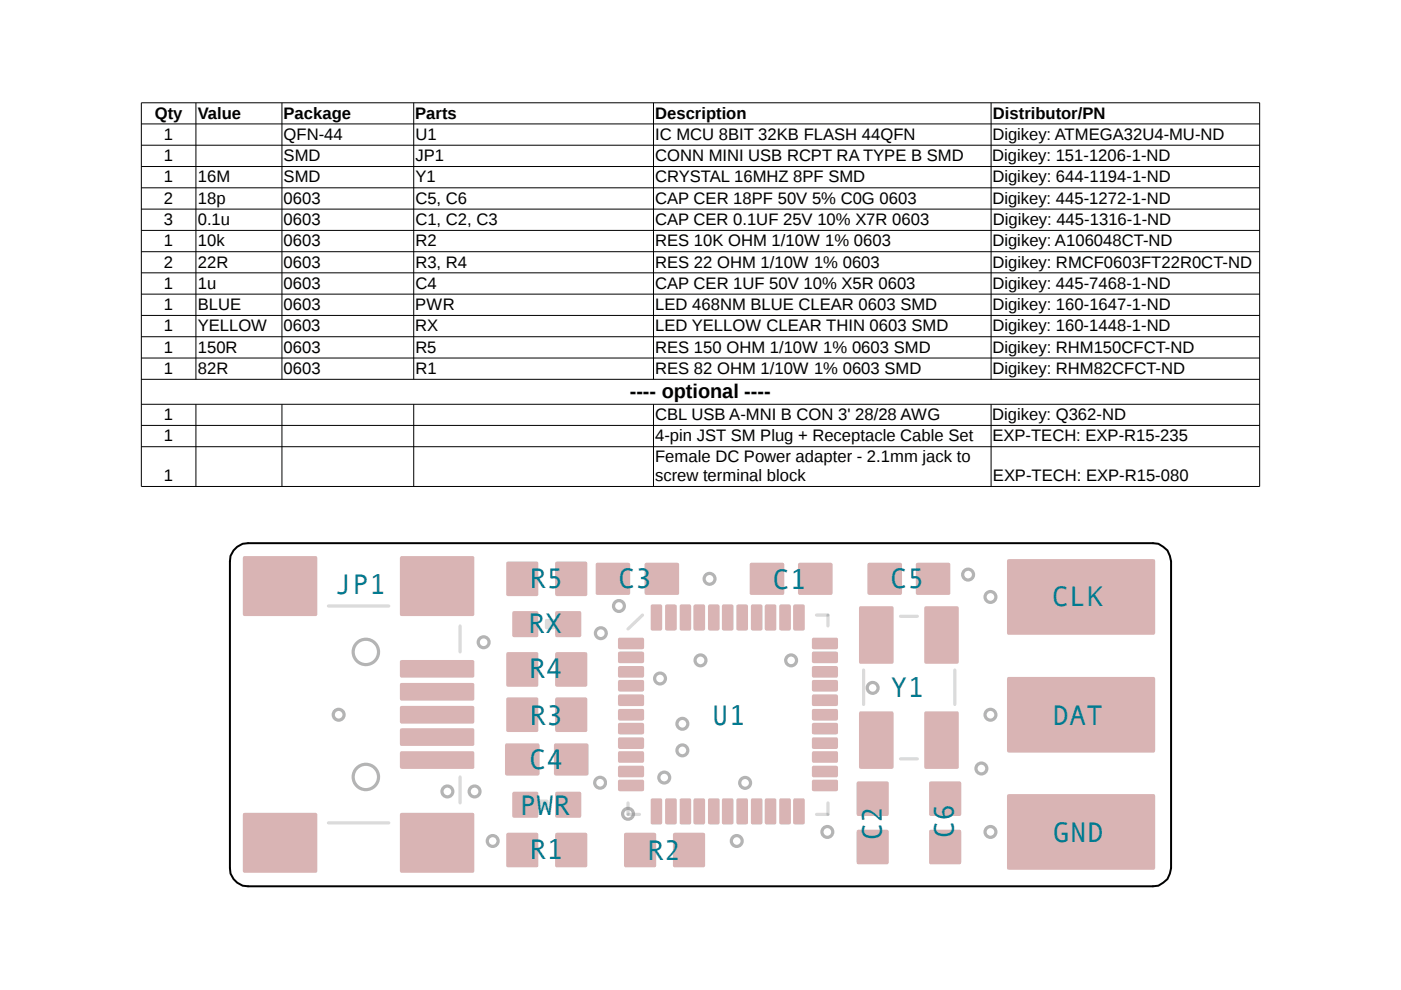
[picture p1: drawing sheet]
<svg xmlns="http://www.w3.org/2000/svg" width="297mm" height="210mm" viewBox="0 0 297 210" stroke-linecap="round" stroke-linejoin="round" font-family="sans-serif">
<g fill="none" stroke="#000" stroke-width=".21">
<path d="M30 21.8h237.1v81.3h-237.1zM30 26.3h237.1M30 30.8h237.1M30 35.3h237.1M30 39.8h237.1M41.5 21.8v58.6M59.8 21.8v58.6M87.7 21.8v58.6M138.6 21.8v58.6M210.1 21.8v58.6M30 44.3h237.1M30 48.9h237.1"/>
<path d="M30 53.4h237.1M30 57.8h237.1M30 62.4h237.1M30 66.9h237.1M30 71.4h237.1M30 75.9h237.1M30 80.4h237.1M30 85.7h237.1M30 90.2h237.1M30 94.7h237.1M41.5 85.7v17.4M59.8 85.7v17.4"/>
<path d="M87.7 85.7v17.4M138.6 85.7v17.4M210.1 85.7v17.4"/>
</g>
<g fill="#800000" stroke="#800000" stroke-width=".68">
<path d="M131.4 135.5h4.8v1.8h-4.8z"/>
<path d="M131.4 138.5h4.8v1.8h-4.8z"/>
<path d="M131.4 141.6h4.8v1.7h-4.8z"/>
<path d="M131.4 144.5h4.8v1.8h-4.8z"/>
<path d="M131.4 147.6h4.8v1.8h-4.8z"/>
<path d="M131.4 150.6h4.8v1.8h-4.8z"/>
<path d="M131.4 153.6h4.8v1.8h-4.8z"/>
<path d="M131.4 156.7h4.8v1.8h-4.8z"/>
<path d="M131.4 159.6h4.8v1.8h-4.8z"/>
<path d="M131.4 162.7h4.8v1.8h-4.8z"/>
<path d="M131.4 165.6h4.8v1.8h-4.8z"/>
<path d="M138.3 169.6h1.8v4.9h-1.8z"/>
<path d="M141.3 169.6h1.8v4.9h-1.8z"/>
<path d="M144.4 169.6h1.8v4.9h-1.8z"/>
<path d="M147.4 169.6h1.8v4.9h-1.8z"/>
<path d="M150.4 169.6h1.8v4.9h-1.8z"/>
<path d="M153.4 169.6h1.8v4.9h-1.8z"/>
<path d="M156.5 169.6h1.8v4.9h-1.8z"/>
<path d="M159.5 169.6h1.8v4.9h-1.8z"/>
<path d="M162.5 169.6h1.8v4.9h-1.8z"/>
<path d="M165.6 169.6h1.7v4.9h-1.7z"/>
<path d="M168.5 169.6h1.8v4.9h-1.8z"/>
<path d="M172.5 165.6h4.8v1.8h-4.8z"/>
<path d="M172.5 162.7h4.8v1.8h-4.8z"/>
<path d="M172.5 159.6h4.8v1.8h-4.8z"/>
<path d="M172.5 156.7h4.8v1.8h-4.8z"/>
<path d="M172.5 153.6h4.8v1.8h-4.8z"/>
<path d="M172.5 150.6h4.8v1.8h-4.8z"/>
<path d="M172.5 147.6h4.8v1.8h-4.8z"/>
<path d="M172.5 144.5h4.8v1.8h-4.8z"/>
<path d="M172.5 141.6h4.8v1.7h-4.8z"/>
<path d="M172.5 138.5h4.8v1.8h-4.8z"/>
<path d="M172.5 135.5h4.8v1.8h-4.8z"/>
<path d="M168.5 128.5h1.8v4.9h-1.8z"/>
<path d="M165.6 128.5h1.7v4.9h-1.7z"/>
<path d="M162.5 128.5h1.8v4.9h-1.8z"/>
<path d="M159.5 128.5h1.8v4.9h-1.8z"/>
<path d="M156.5 128.5h1.8v4.9h-1.8z"/>
<path d="M153.4 128.5h1.8v4.9h-1.8z"/>
<path d="M150.4 128.5h1.8v4.9h-1.8z"/>
<path d="M147.4 128.5h1.8v4.9h-1.8z"/>
<path d="M144.4 128.5h1.8v4.9h-1.8z"/>
<path d="M141.3 128.5h1.8v4.9h-1.8z"/>
<path d="M138.3 128.5h1.8v4.9h-1.8z"/>
<path d="M85.1 150h15.1v3.1h-15.1z"/>
<path d="M85.1 145.1h15.1v3.1h-15.1z"/>
<path d="M85.1 159.6h15.1v3.1h-15.1z"/>
<path d="M85.1 154.7h15.1v3.1h-15.1z"/>
<path d="M51.8 172.7h15.1v12h-15.1z"/>
<path d="M51.8 118.2h15.1v12.1h-15.1z"/>
<path d="M85.1 172.7h15.1v12h-15.1z"/>
<path d="M85.1 118.2h15.1v12.1h-15.1z"/>
<path d="M85.1 140.3h15.1v3h-15.1z"/>
<path d="M132.6 176.9h6.2v6.7h-6.2z"/>
<path d="M143 176.9h6.2v6.7h-6.2z"/>
<path d="M196.3 151.2h6.7v11.5h-6.7z"/>
<path d="M182.5 128.9h6.6v11.5h-6.6z"/>
<path d="M182.5 151.2h6.6v11.5h-6.6z"/>
<path d="M196.3 128.9h6.7v11.5h-6.7z"/>
<path d="M194.5 119.7h6.7v6.1h-6.7z"/>
<path d="M184.3 119.7h6.6v6.1h-6.6z"/>
<path d="M197.3 176.3h6.2v6.6h-6.2z"/>
<path d="M197.3 166h6.2v6.7h-6.2z"/>
<path d="M107.4 157.9h6.7v6.2h-6.7z"/>
<path d="M117.8 157.9h6.6v6.2h-6.6z"/>
<path d="M118 148.2h6.2v6.7h-6.2z"/>
<path d="M107.7 148.2h6.1v6.7h-6.1z"/>
<path d="M118 138.6h6.2v6.7h-6.2z"/>
<path d="M107.7 138.6h6.1v6.7h-6.1z"/>
<path d="M108.9 168.2h4.9v4.9h-4.9z"/>
<path d="M118 168.2h4.9v4.9h-4.9z"/>
<path d="M118 176.9h6.2v6.7h-6.2z"/>
<path d="M107.7 176.9h6.1v6.7h-6.1z"/>
<path d="M159.3 119.7h6.6v6.1h-6.6z"/>
<path d="M169.5 119.7h6.7v6.1h-6.7z"/>
<path d="M181.9 176.3h6.2v6.6h-6.2z"/>
<path d="M181.9 166h6.2v6.7h-6.2z"/>
<path d="M137 119.7h6.7v6.1h-6.7z"/>
<path d="M126.6 119.7h6.7v6.1h-6.7z"/>
<path d="M118 129.9h4.9v4.9h-4.9z"/>
<path d="M108.9 129.9h4.9v4.9h-4.9z"/>
<path d="M118 119.4h6.2v6.7h-6.2z"/>
<path d="M107.7 119.4h6.1v6.7h-6.1z"/>
<path d="M213.8 168.7h30.8v15.4h-30.8z"/>
<path d="M213.8 143.9h30.8v15.3h-30.8z"/>
<path d="M213.8 118.9h30.8v15.4h-30.8z"/>
</g>
<g fill="#fff" stroke="#000" stroke-width=".68">
<circle cx="102.5" cy="136.2" r="1.15"/>
<circle cx="131.2" cy="128.5" r="1.15"/>
<circle cx="104.5" cy="178.3" r="1.15"/>
<circle cx="71.8" cy="151.5" r="1.15"/>
<circle cx="133.2" cy="172.5" r="1.15"/>
<circle cx="156.2" cy="178.3" r="1.15"/>
<circle cx="185" cy="145.8" r="1.15"/>
<circle cx="208.1" cy="162.9" r="1.15"/>
<circle cx="175.4" cy="176.4" r="1.15"/>
<circle cx="94.9" cy="167.8" r="1.15"/>
<circle cx="100.6" cy="167.8" r="1.15"/>
<circle cx="139.9" cy="143.9" r="1.15"/>
<circle cx="158" cy="166" r="1.15"/>
<circle cx="210" cy="176.4" r="1.15"/>
<circle cx="205.3" cy="121.8" r="1.15"/>
<circle cx="150.4" cy="122.7" r="1.15"/>
<circle cx="167.7" cy="140" r="1.15"/>
<circle cx="148.5" cy="140" r="1.15"/>
<circle cx="127.4" cy="134.3" r="1.15"/>
<circle cx="144.7" cy="153.5" r="1.15"/>
<circle cx="140.8" cy="164.9" r="1.15"/>
<circle cx="210" cy="151.5" r="1.15"/>
<circle cx="144.7" cy="159.1" r="1.15"/>
<circle cx="210" cy="126.6" r="1.15"/>
<circle cx="127.2" cy="166" r="1.15"/>
</g>
<path d="M69.6 128.5h12.8M97.5 132.7v5.5M136.2 130.4l-3 3M173.1 130.4h2.4v2.3M190.9 130.7h3.6M183.1 142.1v7.3M202.4 142.1v7.3M69.6 174.5h12.8M97.5 164.7v5.5M133.2 170.2v2.5h2.4M175.5 170.2v2.5h-2.4M190.9 160.9h3.6" fill="none" stroke="#808080" stroke-width=".68"/>
<g fill="#808080" stroke="#808080" stroke-width=".68">
<path d="M114.5 169.9h1.5v1.5h-1.5z"/>
<path d="M115.9 131.6h1.5v1.5h-1.5z"/>
</g>
<path d="M50.3 115.9l1.1-.6 1.2-.1h191.8a4 4 0 0 1 3.9 3.8v65.1a3.8 3.8 0 0 1-3.9 3.8h-191.8a3.8 3.8 0 0 1-3.9-3.8v-65.1l.2-1.1 .6-1.2z" fill="none" stroke="#000" stroke-width=".42"/>
<g fill="none" stroke="#000" stroke-width=".68">
<circle cx="77.6" cy="138.2" r="2.69"/>
<circle cx="77.6" cy="164.7" r="2.69"/>
</g>
<g font-size="6" fill="#007a90">
<text x="71" y="125.9">JP1</text>
<text x="112.3" y="124.8">R5</text>
<text x="131.1" y="124.6">C3</text>
<text x="163.9" y="124.9">C1</text>
<text x="188.8" y="124.8">C5</text>
<text x="223.1" y="128.5">CLK</text>
<text x="112" y="134.3">RX</text>
<text x="112.1" y="143.8">R4</text>
<text x="188.8" y="147.7">Y1</text>
<text x="112.3" y="153.7">R3</text>
<text x="150.9" y="153.8">U1</text>
<text x="223.1" y="153.8">DAT</text>
<text x="112.3" y="163.1">C4</text>
<text x="110.1" y="172.7">PWR</text>
<text x="186.9" y="178.1" transform="rotate(-90 186.9 178.1)">C2</text>
<text x="202.2" y="177.6" transform="rotate(-90 202.2 177.6)">C6</text>
<text x="223.2" y="178.6">GND</text>
<text x="112.2" y="182.2">R1</text>
<text x="137.2" y="182.3">R2</text>
</g>
<text font-size="4.2" x="133.5" y="84.4">---- optional ----</text>
<g font-size="3.5">
<text x="32.8" y="25.2">Qty</text>
<text x="34.8" y="29.7">1</text>
<text x="41.9" y="25.2">Value</text>
<text x="60.1" y="25.2">Package</text>
<text x="60.1" y="29.7">QFN-44</text>
<text x="88" y="25.2">Parts</text>
<text x="88.1" y="29.7">U1</text>
<text x="138.9" y="25.2">Description</text>
<text x="138.9" y="29.7">IC MCU 8BIT 32KB FLASH 44QFN</text>
<text x="210.4" y="29.7">Digikey: ATMEGA32U4-MU-ND</text>
<text x="210.5" y="25.2">Distributor/PN</text>
<text x="34.8" y="34.2">1</text>
<text x="60.1" y="34.2">SMD</text>
<text x="88.1" y="34.2">JP1</text>
<text x="138.9" y="34.2">CONN MINI USB RCPT RA TYPE B SMD</text>
<text x="210.4" y="34.2">Digikey: 151-1206-1-ND</text>
<text x="34.8" y="38.7">1</text>
<text x="41.9" y="38.7">16M</text>
<text x="60.1" y="38.7">SMD</text>
<text x="88.1" y="38.7">Y1</text>
<text x="138.9" y="38.7">CRYSTAL 16MHZ 8PF SMD</text>
<text x="210.4" y="38.7">Digikey: 644-1194-1-ND</text>
<text x="34.8" y="43.2">2</text>
<text x="34.8" y="47.7">3</text>
<text x="41.9" y="43.2">18p</text>
<text x="41.9" y="47.7">0.1u</text>
<text x="60.1" y="43.2">0603</text>
<text x="60.1" y="47.7">0603</text>
<text x="88.1" y="43.2">C5, C6</text>
<text x="88.1" y="47.7">C1, C2, C3</text>
<text x="138.9" y="47.7">CAP CER 0.1UF 25V 10% X7R 0603</text>
<text x="138.9" y="43.2">CAP CER 18PF 50V 5% C0G 0603</text>
<text x="210.4" y="43.2">Digikey: 445-1272-1-ND</text>
<text x="210.5" y="47.7">Digikey: 445-1316-1-ND</text>
<text x="34.8" y="52.2">1</text>
<text x="41.9" y="52.2">10k</text>
<text x="60.1" y="52.2">0603</text>
<text x="88.1" y="52.2">R2</text>
<text x="138.9" y="52.2">RES 10K OHM 1/10W 1% 0603</text>
<text x="210.4" y="52.2">Digikey: A106048CT-ND</text>
<text x="34.8" y="56.8">2</text>
<text x="41.9" y="56.8">22R</text>
<text x="60.1" y="56.8">0603</text>
<text x="88.1" y="56.8">R3, R4</text>
<text x="138.9" y="56.8">RES 22 OHM 1/10W 1% 0603</text>
<text x="210.4" y="56.8">Digikey: RMCF0603FT22R0CT-ND</text>
<text x="34.8" y="61.2">1</text>
<text x="34.8" y="65.8">1</text>
<text x="41.9" y="61.2">1u</text>
<text x="41.9" y="65.8">BLUE</text>
<text x="60.1" y="65.8">0603</text>
<text x="60.1" y="61.2">0603</text>
<text x="88" y="65.8">PWR</text>
<text x="88.1" y="61.2">C4</text>
<text x="138.9" y="61.2">CAP CER 1UF 50V 10% X5R 0603</text>
<text x="138.9" y="65.8">LED 468NM BLUE CLEAR 0603 SMD</text>
<text x="210.4" y="61.2">Digikey: 445-7468-1-ND</text>
<text x="210.4" y="65.8">Digikey: 160-1647-1-ND</text>
<text x="34.8" y="70.3">1</text>
<text x="41.9" y="70.3">YELLOW</text>
<text x="60.1" y="70.3">0603</text>
<text x="88" y="70.3">RX</text>
<text x="138.9" y="70.3">LED YELLOW CLEAR THIN 0603 SMD</text>
<text x="210.4" y="70.3">Digikey: 160-1448-1-ND</text>
<text x="34.8" y="74.8">1</text>
<text x="41.9" y="74.8">150R</text>
<text x="60.1" y="74.8">0603</text>
<text x="88.1" y="74.8">R5</text>
<text x="138.9" y="74.8">RES 150 OHM 1/10W 1% 0603 SMD</text>
<text x="210.4" y="74.8">Digikey: RHM150CFCT-ND</text>
<text x="34.8" y="79.3">1</text>
<text x="41.9" y="79.3">82R</text>
<text x="60.1" y="79.3">0603</text>
<text x="88.1" y="79.3">R1</text>
<text x="138.9" y="79.3">RES 82 OHM 1/10W 1% 0603 SMD</text>
<text x="210.4" y="79.3">Digikey: RHM82CFCT-ND</text>
<text x="34.8" y="89.1">1</text>
<text x="138.9" y="89.1">CBL USB A-MNI B CON 3' 28/28 AWG</text>
<text x="210.4" y="89.1">Digikey: Q362-ND</text>
<text x="34.8" y="93.6">1</text>
<text x="138.9" y="93.6">4-pin JST SM Plug + Receptacle Cable Set</text>
<text x="210.4" y="93.6">EXP-TECH: EXP-R15-235</text>
<text x="138.9" y="98">Female DC Power adapter - 2.1mm jack to</text>
<text x="34.8" y="102">1</text>
<text x="138.9" y="102">screw terminal block</text>
<text x="210.5" y="102">EXP-TECH: EXP-R15-080</text>
</g>
</svg>
